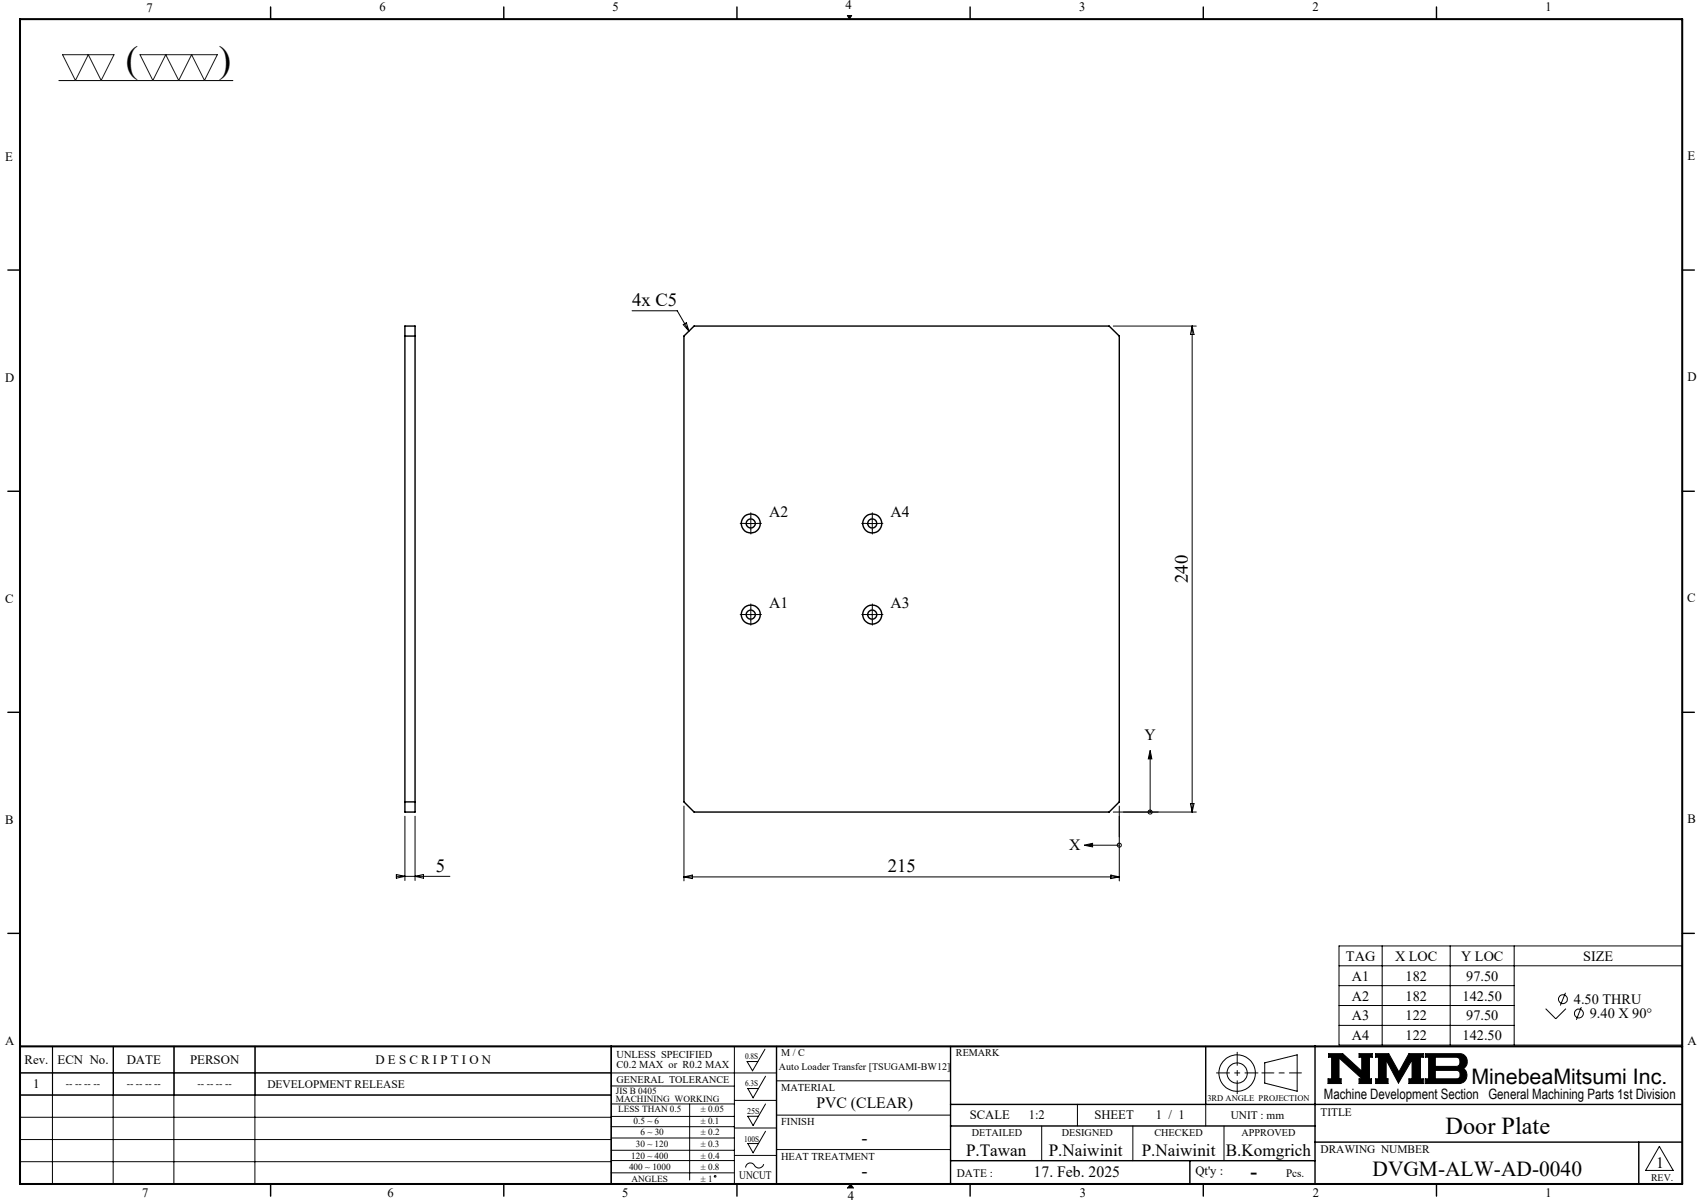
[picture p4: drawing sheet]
<svg xmlns="http://www.w3.org/2000/svg" width="420mm" height="297mm" viewBox="0 0 420 297" stroke-linecap="round" stroke-linejoin="round" font-family="sans-serif">
<g fill="none" stroke="#000" stroke-width=".25">
<path d="M14.5 19.9h43M209.2 3.8h1.1l-.6 .9zM156.1 76.7h11.1l2.9 5M168.7 80.1l.8-.4 .6 2zM274.9 80.5h20.5M294.4 80.5v120M294.4 80.5l.4 2.1h-.9zM183.9 129.3h3M185.4 127.7v3M213.9 129.3h3M215.4 127.7v3M183.9 151.7h3"/>
<path d="M185.4 150.2v3M213.9 151.7h3M215.4 150.2v3M168.9 199v18.5M276.4 199v18.5M284 185.2l.4 2.2h-.9zM284 187.4v13.1M293.9 198.4h.9l-.4 2.1zM97.9 216.4h13.2M97.9 215.9l2.1 .5-2.1 .4zM100 201.5v15.9M102.5 201.5v15.9"/>
<path d="M102.5 216.4l2.1-.5v.9zM168.9 216.5h107.5M168.9 216.5l2.1-.5v.9zM267.7 208.7l2.1-.5v.9zM269.8 208.7h6.6M274.3 216l2.1 .5-2.1 .4zM274.9 200.5h20.5M330.6 233.5h84.8v24.5h-84.8zM330.6 238.4h84.8M341.3 233.5v24.5M358.1 233.5v24.5M373.9 233.5v24.5"/>
<path d="M13 258.3l-.1 34M27.9 258.3v34M28 258.3v12M42.9 258.3v34M43 258.3v12M62.9 258.3v34M63 258.3v12M181.3 258.3v34M188.9 259l-3.1 5.4-1.3-2.3h2.6M330.6 243.3h43.3M330.6 248.2h43.3M330.6 253.1h43.3"/>
<path d="M381.6 249l2.5 2.5 2.5-2.5M386.5 245.1l-1.2 3.1M390.5 248.6l-1.3 3.2M4.9 264.9h186.8M4.9 270.4h146M4.9 275.8h146M150.9 278.2h30.4M150.9 275.6h30.4M150.9 272.6h30.4M150.9 268.1h30.4M151 270.3h-146v-12h146l-.1 34M170.3 272.6v18.7"/>
<path d="M181.3 271.7h10.4M181.3 278.5h10.4M189 272.6l-3.1 5.3-1.3-2.3h2.7M189 279.3l-3.1 5.3-1.3-2.3h2.7M189 265.7l-3.1 5.3-1.3-2.3h2.7M191.7 266.8h43M191.7 275.3h43M257.2 278v8.6M266 272.7v5.3M279.7 278v8.6M297.7 272.7v5.3M302.2 278v8.6"/>
<path d="M312.3 262.4l8-2v9l-8-2zM328 260.1h3.5l4.7 4.3v-3.4h-.6v-.9h3.2v.9h-.7v5.3h.5v1.2h-3v-1.2h.7l-5.7-5.1v5.1h.6v1.2h-3.3v-1.2h.9v-5.3h-.8zM339.7 260.1h3.2l2.5 4.6 2.5-4.6h3.5v.9h-.7v5.3h.7v1.2h-3.5v-1.2h.8v-4.6l-3.4 5.7-3-5.7v4.6h.4v1.2h-3v-1.2h.7v-5.3h-.7zM351.9 260.1h8.4a1.97 1.97 0 0 1 1.9 1.5 1.97 1.97 0 0 1-.9 2.2 2.03 2.03 0 0 1 .8 2.2 2.03 2.03 0 0 1-1.8 1.5h-8.4v-1.2h.8v-5.3h-.8zM354.4 261h5.4l.6 .5 .1 1a.84 .84 0 0 1-.8 .8h-5.3zM354.4 264.3h5.4l.6 .4 .1 1a.79 .79 0 0 1-.8 .6h-5.3zM4.9 281.3h146M4.9 286.8h146M150.9 280.9h30.4M150.9 286.5h30.4M150.9 284h30.4M150.9 289.6h30.4"/>
<path d="M181.3 285.3h10.4M188.6 287.4a1.29 1.29 0 0 1-1.2 1 1.29 1.29 0 0 1-1.3-.9 1.14 1.14 0 0 0-1.3-.3 1.14 1.14 0 0 0-.7 1.1M191.7 283.8h43M210 292.3l.7 1M409.7 283l3.4 6h-6.8z"/>
<circle cx="276.4" cy="208.6" r=".49"/>
<circle cx="284" cy="200.5" r=".49"/>
<circle cx="385.9" cy="246.7" r="1.09"/>
<circle cx="389.8" cy="250.2" r="1.1"/>
<circle cx="305.5" cy="264.9" r="2.51"/>
<circle cx="305.5" cy="264.9" r="4.5"/>
<circle cx="176.6" cy="290.4" r=".2"/>
</g>
<path d="M311.6 264.9h9.7" fill="none" stroke="#000" stroke-width=".25" stroke-dasharray="15.2 1.3 1.3 1.3" stroke-dashoffset="12.3"/>
<path d="M305.5 259.8v10.2M300.4 264.9h10.2" fill="none" stroke="#000" stroke-width=".25" stroke-dasharray="15.2 1.3 1.3 1.3" stroke-dashoffset="12"/>
<g fill="none" stroke="#000" stroke-width=".35">
<path d="M66.8 1.7v3M124.4 1.7v3M182 1.7v3M239.5 1.7v3M297.1 1.7v3M354.7 1.7v3M1.9 66.7h3M415.4 66.7h3M100 80.5h2.5v120h-2.5zM100 83h2.5M168.9 83l2.5-2.5h102.5l2.5 2.5v115l-2.5 2.5h-102.5l-2.5-2.5zM1.9 121.3h3"/>
<path d="M415.4 121.3h3M1.9 175.9h3M415.4 175.9h3M100 198h2.5M1.9 230.4h3M415.4 230.4h3M150.9 258.3v34M191.7 258.3v34M234.7 258.3v34M297.7 258.3v14.4M324.7 258.3v34M234.7 272.7h180.7"/>
<path d="M234.7 278h90M66.8 292.3v3M124.4 292.3v3M182 292.3v3M234.7 286.6h90M239.5 292.3v3M293.8 286.6v5.7M297.1 292.3v3M324.7 282h90.7M354.7 292.3v3M404.6 282v10.3"/>
<circle cx="185.4" cy="129.2" r="1.12"/>
<circle cx="185.4" cy="129.2" r="2.36"/>
<circle cx="215.4" cy="129.2" r="1.13"/>
<circle cx="215.4" cy="129.2" r="2.37"/>
<circle cx="185.4" cy="151.7" r="2.35"/>
<circle cx="185.4" cy="151.8" r="1.12"/>
<circle cx="215.4" cy="151.7" r="2.36"/>
<circle cx="215.4" cy="151.7" r="1.13"/>
</g>
<path d="M4.9 4.7h410.5v287.6h-410.5zM4.9 258.3h410.5" fill="none" stroke="#000" stroke-width=".5"/>
<path d="M210 292.3l-.7 1h1.4" fill="none" stroke="#00f" stroke-width=".25"/>
<g fill="#000">
<path d="M210 292.3l.7 1h-1.4z"/>
<path d="M209.2 3.8l.5 .9 .6-.9zM328 260.1v.9h.8v5.3h-.9v1.2h3.3v-1.2h-.6v-5.1l5.7 5.1h-.7v1.2h3v-1.2h-.5v-5.3h.7v-.9h-3.2v.9h.6v3.4l-4.7-4.3zM351.9 260.1v.9h.8v5.3h-.8v1.2h8.6l.7-.2 .6-.5 .4-.8v-.8l-.3-.8-.6-.6 .8-.8 .2-1.3-.5-.9-.5-.5-.6-.2zM354.4 264.3h5.4l.6 .4 .1 1-.6 .6h-5.5zM354.4 261l5.5 .1 .5 .5v1.1l-.3 .5-.3 .1h-5.4zM339.7 260.1v.9h.7v5.3h-.7v1.2h3v-1.2h-.4v-4.6l3 5.7 3.4-5.7v4.6h-.8v1.2h3.5v-1.2h-.7v-5.3h.7v-.9h-3.5l-2.5 4.6-2.5-4.6z" fill-rule="evenodd"/>
</g>
<g fill="none" stroke="#000" stroke-width=".25" stroke-dasharray="15.2 1.3 1.3 1.3">
<path d="M183.9 129.2h-1.1M185.4 127.7v-1.1M185.4 130.7v1.1M186.9 129.2h1.1M213.9 129.2h-1.1M215.4 127.7v-1.1M215.4 130.7v1.1M216.9 129.2h1.1M183.9 151.7h-1.1M185.4 150.2v-1.1M185.4 153.2v1.1M186.9 151.7h1.1"/>
<path d="M213.9 151.7h-1.1M215.4 150.2v-1.1M215.4 153.2v1.1M216.9 151.7h1.1"/>
</g>
<path d="M15.5 13.5h12.7l-3.2 6.4-3.2-6.4-3.2 6.4zM34.6 13.5h19.1l-3.2 6.4-3.2-6.4-3.2 6.4-3.2-6.4-3.2 6.4z" fill="none" stroke="#191924" stroke-width=".25"/>
<path d="M267.7 208.7l2.1-.5v.9zM284 185.2l.4 2.2h-.9z" fill="#000"/>
<g font-size="9.2">
<text x="31.1" y="17.7">(</text>
<text x="54" y="17.8">)</text>
</g>
<text font-size="6" x="356.9" y="280">Door Plate</text>
<g font-size="5.3">
<text x="363.3" y="267.7">MinebeaMitsumi Inc.</text>
<text x="338.9" y="290.4">DVGM-ALW-AD-0040</text>
</g>
<text font-size="4.9" x="308.8" y="290.9">-</text>
<g font-size="4.6">
<text x="156.1" y="75.6">4x C5</text>
<text x="293.3" y="143.9" transform="rotate(-90 293.3 143.9)">240</text>
<text x="107.6" y="215.2">5</text>
<text x="219.2" y="215.4">215</text>
<text x="212.7" y="282.4">-</text>
<text x="212.8" y="290.6">-</text>
</g>
<g font-size="4.2">
<text x="238.5" y="285.5">P.Tawan</text>
<text x="258.9" y="285.5">P.Naiwinit</text>
<text x="281.9" y="285.5">P.Naiwinit</text>
<text x="302.7" y="285.5">B.Komgrich</text>
</g>
<g font-size="3.9">
<text x="189.9" y="127.7">A2</text>
<text x="219.9" y="127.7">A4</text>
<text x="189.9" y="150.2">A1</text>
<text x="219.9" y="150.2">A3</text>
<text x="282.6" y="182.7">Y</text>
<text x="264" y="209.9">X</text>
<text x="201.6" y="273.6">PVC (CLEAR)</text>
<text x="255.2" y="290.6">17. Feb. 2025</text>
<text x="408.9" y="288.2">1</text>
</g>
<g font-size="3.5">
<text x="332.3" y="237.2">TAG</text>
<text x="344.4" y="237.2">X LOC</text>
<text x="360.8" y="237.2">Y LOC</text>
<text x="390.9" y="237.2">SIZE</text>
<text x="333.8" y="242.2">A1</text>
<text x="347" y="242.2">182</text>
<text x="362" y="242.2">97.50</text>
<text x="333.8" y="247">A2</text>
<text x="333.8" y="251.9">A3</text>
<text x="347" y="247">182</text>
<text x="347" y="251.9">122</text>
<text x="361.1" y="247">142.50</text>
<text x="362" y="251.9">97.50</text>
<text x="388.6" y="247.8">4.50 THRU</text>
<text x="392.6" y="251.3">9.40 X 90°</text>
<text x="333.8" y="256.8">A4</text>
<text x="347" y="256.8">122</text>
<text x="361.1" y="256.8">142.50</text>
<text x="326.9" y="271.4">Machine Development Section General Machining Parts 1st Division</text>
</g>
<g font-size="3.2">
<text x="36.1" y="2.9">7</text>
<text x="93.7" y="2.8">6</text>
<text x="151.3" y="2.8">5</text>
<text x="208.8" y="2.2">4</text>
<text x="266.5" y="2.8">3</text>
<text x="324.1" y="2.8">2</text>
<text x="381.6" y="2.8">1</text>
<text x="1.3" y="39.8">E</text>
<text x="416.6" y="39.5">E</text>
<text x="1.3" y="94.3">D</text>
<text x="416.6" y="94.1">D</text>
<text x="1.3" y="148.9">C</text>
<text x="416.6" y="148.7">C</text>
<text x="1.3" y="203.6">B</text>
<text x="416.6" y="203.3">B</text>
<text x="416.6" y="258">A</text>
<text x="1.3" y="258.1">A</text>
<text x="6.1" y="262.7">Rev.</text>
<text x="14.2" y="262.7">ECN No.</text>
<text x="31.3" y="262.7">DATE</text>
<text x="46.9" y="262.7">PERSON</text>
<text x="92.7" y="262.7">D E S C R I P T I O N</text>
<text x="8.2" y="268.7">1</text>
<text x="239.4" y="276.2">SCALE</text>
<text x="254" y="276.2">1:2</text>
<text x="270.2" y="276.2">SHEET</text>
<text x="285.4" y="276.2">1 / 1</text>
<text x="295.2" y="290.1">Qt'y :</text>
<text x="35.1" y="295.5">7</text>
<text x="95.7" y="295.6">6</text>
<text x="153.6" y="295.6">5</text>
<text x="209.3" y="296.3">4</text>
<text x="266.6" y="295.6">3</text>
<text x="324.2" y="295.6">2</text>
<text x="381.6" y="295.6">1</text>
</g>
<g font-size="2.8">
<text x="66" y="268.6">DEVELOPMENT RELEASE</text>
<text x="326" y="275.4">TITLE</text>
<text x="303.9" y="276.2">UNIT : mm</text>
<text x="326" y="284.7">DRAWING NUMBER</text>
<text x="182.5" y="291.2">UNCUT</text>
<text x="236.3" y="290.7">DATE :</text>
<text x="317.6" y="290.6">Pcs.</text>
</g>
<g font-size="2.6">
<text x="152.2" y="261.3">UNLESS SPECIFIED</text>
<text x="152.2" y="263.7">C0.2 MAX or R0.2 MAX</text>
<text x="192.9" y="269.4">MATERIAL</text>
<text x="192.9" y="277.7">FINISH</text>
<text x="192.9" y="286.3">HEAT TREATMENT</text>
</g>
<g font-size="2.5">
<text x="192.9" y="260.7">M / C</text>
<text x="236" y="260.7">REMARK</text>
<text x="16.3" y="268.5">-- -- -- --</text>
<text x="31.3" y="268.5">-- -- -- --</text>
<text x="48.8" y="268.5">-- -- -- --</text>
<text x="152.3" y="267.3">GENERAL TOLERANCE</text>
<text x="192.3" y="264.2">Auto Loader Transfer [TSUGAMI-BW12]</text>
<text x="239.9" y="280.5">DETAILED</text>
<text x="262.2" y="280.5">DESIGNED</text>
<text x="285.1" y="280.5">CHECKED</text>
<text x="306.6" y="280.5">APPROVED</text>
<text x="407.7" y="291.5">REV.</text>
</g>
<g font-size="2.3">
<text x="152.1" y="270">JIS B 0405</text>
<text x="152.1" y="272.1">MACHINING WORKING</text>
<text x="152.7" y="274.6">LESS THAN 0.5</text>
<text x="173" y="274.6">± 0.05</text>
<text x="156.4" y="277.4">0.5 ~ 6</text>
<text x="158.1" y="280.3">6 ~ 30</text>
<text x="173" y="277.4">± 0.1</text>
<text x="173" y="280.3">± 0.2</text>
<text x="155.9" y="286">120 ~ 400</text>
<text x="157" y="283.2">30 ~ 120</text>
<text x="173" y="283.2">± 0.3</text>
<text x="173" y="286">± 0.4</text>
<text x="155.3" y="288.9">400 ~ 1000</text>
<text x="155.9" y="291.7">ANGLES</text>
<text x="173" y="288.9">± 0.8</text>
<text x="173" y="291.7">± 1</text>
</g>
<g font-size="2.1">
<text x="184" y="261.5">0.8S</text>
<text x="184" y="268.1">6.3S</text>
<text x="184.5" y="275">25S</text>
<text x="298.1" y="271.8">3RD ANGLE PROJECTION</text>
<text x="183.7" y="281.9">100S</text>
</g>
</svg>
